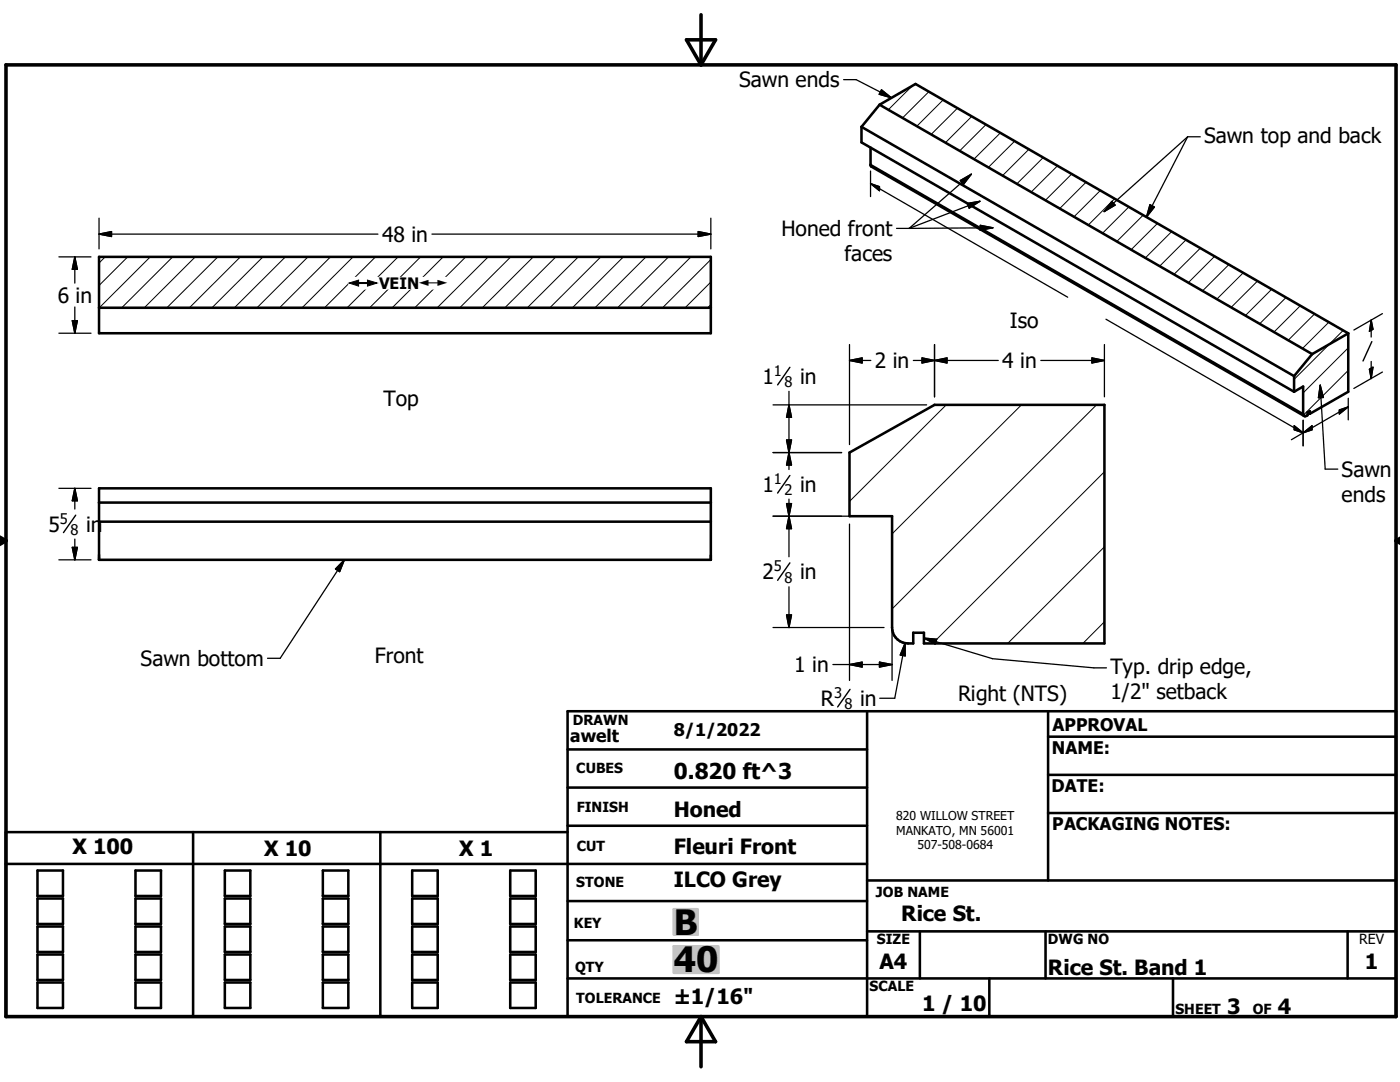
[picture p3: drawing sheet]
<svg xmlns="http://www.w3.org/2000/svg" width="279mm" height="216mm" viewBox="0 0 279 216" stroke-linecap="round" stroke-linejoin="round" font-family="sans-serif">
<g fill="none" stroke="#000" stroke-width=".51">
<path d="M171.9 25.3v3.1l86.4 49.8M171.9 25.3l86.4 49.7M173.7 29.5v3.5l.2 .3 86.4 49.7M175.5 20.9l-3.6 4.4M175.5 20.9l86.4 49.8M175.5 20.9l7.2-4.1 86.4 49.7M19.8 51.3h122.1v15.2h-122.1zM19.8 61.4h122.1M258.3 78.2l1.8-1.1v5.5a.48 .48 0 0 0 .3 .5 .48 .48 0 0 0 .6-.3v-.5M258.3 75v3.2M261.9 70.7l-3.6 4.3M269.1 66.5l-7.2 4.2"/>
<path d="M269.1 66.5v11.7l-7.7 4.4M19.8 97.4h122.1v14.3h-122.1zM169.5 90.3l17-9.5h33.9v47.6h-36v-2.1h-2.1v2.1a3.4 3.4 0 0 1-4.2-2.7l-.1-22.7h-8.5zM261 82.3l.4 .3M261 82.3l.4-.2v.5M19.8 104.1h122.1M19.8 100.3h122.1M113.3 149.5h59.7M113.3 157.2h59.7M173 141.9v61M209.2 147h69.4M209.2 154.6h69.4"/>
<path d="M209.2 141.9v33.8M1.2 172.4h171.8M7.5 173.7h5.1v5.1h-5.1zM7.5 179.3h5.1v5.1h-5.1zM27 173.7h5.1v5.1h-5.1zM27 179.3h5.1v5.1h-5.1zM38.5 166v36.9M44.9 173.7h5.1v5.1h-5.1zM44.9 179.3h5.1v5.1h-5.1zM64.4 173.7h5.1v5.1h-5.1zM64.4 179.3h5.1v5.1h-5.1zM75.9 166v36.9"/>
<path d="M82.3 173.7h5.1v5.1h-5.1zM82.3 179.3h5.1v5.1h-5.1zM101.8 173.7h5.1v5.1h-5.1zM101.8 179.3h5.1v5.1h-5.1zM113.3 166h-112.1v36.9h277.4v-61h-165.3v61M113.3 179.8h59.7M113.3 164.8h59.7M173 175.7h105.6M209.2 162.2h69.4M7.5 184.9h5.1v5.1h-5.1zM7.5 190.5h5.1v5h-5.1zM7.5 196h5.1v5.1h-5.1z"/>
<path d="M27 190.5h5.1v5h-5.1zM27 196h5.1v5.1h-5.1zM27 184.9h5.1v5.1h-5.1zM44.9 190.5h5.1v5h-5.1zM44.9 196h5.1v5.1h-5.1zM44.9 184.9h5.1v5.1h-5.1zM64.4 190.5h5.1v5h-5.1zM64.4 196h5.1v5.1h-5.1zM64.4 184.9h5.1v5.1h-5.1zM82.3 190.5h5.1v5h-5.1zM82.3 196h5.1v5.1h-5.1zM82.3 184.9h5.1v5.1h-5.1z"/>
<path d="M101.8 190.5h5.1v5h-5.1zM101.8 196h5.1v5.1h-5.1zM101.8 184.9h5.1v5.1h-5.1zM113.3 187.6h59.7M113.3 195.2h165.3M173 185.8h105.6M183.6 185.8v9.4M197.4 195.2v7.7M208.7 185.8v9.4M234.1 195.2v7.7M268.9 185.8v9.4"/>
</g>
<path d="M173.7 32.8l86.4 49.8" fill="none" stroke="#000" stroke-width=".36"/>
<g fill="none" stroke="#000" stroke-width=".2">
<path d="M182 17.2l-4.7 4.7M185.4 18.3l-5.3 5.2M188.2 19.9l-5.2 5.3M191.1 21.6l-5.3 5.2M193.9 23.2l-5.2 5.3M196.8 24.9l-5.3 5.2M199.7 26.5l-5.3 5.3M202.5 28.2l-5.3 5.2M205.4 29.8l-5.3 5.2M208.2 31.4l-5.3 5.3M211.1 33.1l-5.3 5.2M213.9 34.7l-5.3 5.3"/>
<path d="M216.7 36.4l-5.2 5.2M219.6 38l-5.3 5.3M222.4 39.7l-5.2 5.2M21 51.3l-1.2 1.2M25.5 51.3l-5.7 5.7M30 51.3l-10.2 10.1M34.5 51.3l-10.2 10.1M39 51.3l-10.2 10.1M43.5 51.3l-10.2 10.1M48 51.3l-10.2 10.1M52.5 51.3l-10.2 10.1M57 51.3l-10.2 10.1"/>
<path d="M61.5 51.3l-10.2 10.1M66 51.3l-10.2 10.1M70.5 51.3l-10.2 10.1M74.9 51.3l-10.1 10.1M79.4 51.3l-10.1 10.1M83.9 51.3l-10.1 10.1M88.4 51.3l-10.1 10.1M92.9 51.3l-10.1 10.1M97.4 51.3l-10.2 10.1M101.9 51.3l-10.1 10.1M106.4 51.3l-10.1 10.1M110.9 51.3l-10.1 10.1"/>
<path d="M115.4 51.3l-10.2 10.1M119.9 51.3l-10.2 10.1M124.4 51.3l-10.2 10.1M128.9 51.3l-10.2 10.1M133.4 51.3l-10.2 10.1M137.9 51.3l-10.2 10.1M141.9 56.3l-5.2 5.1M141.9 51.8l-9.7 9.6M225.3 41.3l-5.3 5.2M228.1 42.9l-5.2 5.3M231 44.6l-5.3 5.2M233.8 46.2l-5.2 5.3"/>
<path d="M236.7 47.9l-5.3 5.2M239.6 49.5l-5.3 5.3M242.4 51.1l-5.3 5.3M245.3 52.8l-5.3 5.2M248.1 54.4l-5.3 5.3M251 56.1l-5.3 5.2M253.8 57.7l-5.3 5.3M256.7 59.4l-5.3 5.2M141.9 60.8l-.7 .6M259.5 61l-5.3 5.3M262.4 62.6l-5.3 5.3M265.2 64.3l-5.3 5.2"/>
<path d="M268.1 65.9l-9.8 9.8M269.1 73.9l-9 8.9M269.1 69.4l-9 9M188.8 80.8l-19.3 19.3M203.9 80.8l-25.9 25.7M218.8 80.8l-40.8 40.7M220.4 94.1l-34.3 34.3M220.4 109.1l-19.3 19.3M220.4 124.1l-4.3 4.3"/>
</g>
<path d="M1.2 12.9h277.4v190h-277.4zM137 7.9h5.8l-2.9 5zM139.9 2.9v10M-.1 107.9h1.3M-.1 107.2l1.3 .7M1.2 107.9l-1.2 .7M278.6 107.9h.8M278.6 107.9l.8 .5M279.4 107.4l-.8 .5M139.9 202.9v10M139.9 202.9l2.9 5h-5.8z" fill="none" stroke="#000" stroke-width=".71"/>
<g fill="#c0c0c0" stroke="#c0c0c0" stroke-width=".51">
<path d="M134.5 188.8h8.9v5.3z"/>
<path d="M134.5 188.8l8.9 5.3h-8.9z"/>
<path d="M134.5 181.4h4.7v5.1z"/>
<path d="M134.5 181.4l4.7 5.1h-4.7z"/>
</g>
<g fill="none" stroke="#000" stroke-width=".25">
<path d="M168.4 15.9h2.5l7 3.6M175.9 17.9l2 1.6-2.4-.7zM173.7 36.6l1.8 .6v.9zM173.7 36.6l39.4 22.7M173.7 34.1v5.1M191.6 36l2.3-1.2-1.6 2zM193.9 34.8l-12.5 10.8M237 27.3l-16.6 14.9M237 27.3l-8.2 16M237 27.3h2.5M11.8 51.3h6.4M14.9 51.3v5.2"/>
<path d="M14.9 51.3l.5 2.4h-1zM19.8 46.7h55.6M19.8 46.7l2.5-.5v1zM19.8 43.5v6.2M86.2 46.7h55.7M139.3 46.2l2.6 .5-2.6 .5zM141.9 43.5v6.2M178.9 45.6h2.5M193 40.6l2.6-.4-2.2 1.3zM195.6 40.2l-14.2 5.4M195.6 45l2.6 .4-2.6 .6zM198.2 45.4l-16.8 .2"/>
<path d="M221.9 40.2l.6 .7-2.1 1.3zM229.5 40.8l.9 .5-1.6 2zM11.8 66.5h6.4M14.4 64h1l-.5 2.5zM14.9 61.3v5.2M157.5 78.1v15.6M169.5 71.9l2.6-.5v1zM169.5 68.8v19.9M169.5 71.9h4.3M182.3 71.9h16.9M184 71.4l5 1v-1l-5 1zM186.5 68.8v10.4"/>
<path d="M207.7 71.9h12.7M217.9 71.4l2.5 .5-2.5 .5zM220.4 68.8v10.4M220.7 63.7l39.4 22.7M263.5 76.9l1 16.7h2.5M263.5 76.9l.6 2.4-1 .1zM269.1 79.5v4.3M273.3 73.7l.7-.4-.3 2.2zM273.7 63.9v3.4M273.7 72.1v3.4M273.7 63.9l.3 1.8-.7 .4zM275.9 62.6l-5.7 3.3"/>
<path d="M275.9 74.2l-5.7 3.3M11.8 97.4h6.4M14.9 97.4v4.2M14.9 97.4l.5 2.5h-1zM154.3 90.3h13.7M154.3 80.8h30.6M157 87.8h1l-.5 2.5zM157.5 99.6v11.5M157.5 90.3l.5 2.5h-1zM157.5 80.8l.5 2.5h-1zM258.3 84.9l1.8 1.5-1.8-.6zM260.1 83.9v5.1"/>
<path d="M260.1 86.4l1.7-1.5v.9zM260.1 86.4l-2.4 1.3M267.3 81.8l1.8-.6-1.8 1.4zM269.1 81.2l-9 5.2M11.8 111.7h6.4M14.4 109.2h1l-.5 2.5zM14.9 107.6v4.1M68.7 111.7l-12.8 19.7h-2.5M68.7 111.7l-.9 2.4-.8-.6zM154.3 103h22.1M157 100.5h1l-.5 2.5zM157.5 117.1v8.1"/>
<path d="M157.5 103l.5 2.5h-1zM169.5 104.6v31.2M178 104.6v31.2M154.3 125.2h22.1M157 122.7h1l-.5 2.5zM166.2 132.6h11.8M169.5 132.6l2.6-.5v1zM175.5 132.1l2.5 .5-2.5 .5zM180.6 128.3l-2 11h-3M180.6 128.3l.1 2.6-1-.2zM184.4 127.3l13.7 4.1 20.2 1.9h2.5M184.4 127.3l2.5 .3-.3 .9z"/>
</g>
<g fill="#000" stroke="#000" stroke-width=".25">
<path d="M175.9 17.9l2 1.6-2.4-.7zM173.7 36.6l1.8 .6v.9zM191.6 36l2.3-1.2-1.6 2zM14.9 51.3l.5 2.4h-1zM19.8 46.7l2.5-.5v1zM139.3 46.2l2.6 .5-2.6 .5zM193 40.6l2.6-.4-2.2 1.3zM195.6 45l2.6 .4-2.6 .6zM221.9 40.2l.6 .7-2.1 1.3zM229.5 40.8l.9 .5-1.6 2zM14.4 64h1l-.5 2.5zM169.5 71.9l2.6-.5v1z"/>
<path d="M184 71.4l2.5 .5-2.5 .5zM186.5 71.9l2.5-.5v1zM217.9 71.4l2.5 .5-2.5 .5zM263.5 76.9l.6 2.4-1 .1zM273.3 73.7l.7-.4-.3 2.2zM273.7 63.9l.3 1.8-.7 .4zM14.9 97.4l.5 2.5h-1zM157 87.8h1l-.5 2.5zM157.5 90.3l.5 2.5h-1zM157.5 80.8l.5 2.5h-1zM258.3 84.9l1.8 1.5-1.8-.6zM260.1 86.4l1.7-1.5v.9z"/>
<path d="M267.3 81.8l1.8-.6-1.8 1.4zM14.4 109.2h1l-.5 2.5zM68.7 111.7l-.9 2.4-.8-.6zM157 100.5h1l-.5 2.5zM157.5 103l.5 2.5h-1zM157 122.7h1l-.5 2.5zM169.5 132.6l2.6-.5v1zM175.5 132.1l2.5 .5-2.5 .5zM180.6 128.3l.1 2.6-1-.2zM184.4 127.3l2.5 .3-.3 .9z"/>
</g>
<path d="M157.6 73.3l-2.4 3.5M273.8 68.2l-1.8 3.8M157.6 94.9l-2.4 3.5M15.1 102.8l-2.4 3.5M157.6 112.3l-2.4 3.5M169.6 137.6l-2.4 3.5" fill="none" stroke="#000" stroke-width=".28"/>
<g fill="#fff" stroke="#fff" stroke-width=".25">
<path d="M69.6 55.4h20.1v2.3z"/>
<path d="M69.6 55.4l20.1 2.3h-20.1z"/>
</g>
<g font-size="7">
<text x="134.5" y="186.5">B</text>
<text x="134.5" y="194">40</text>
</g>
<text font-size="4.4" x="134.5" y="155.5">0.820 ft^3</text>
<g font-size="4.2">
<text x="147.5" y="17.4">Sawn ends</text>
<text x="240.3" y="28.5">Sawn top and back</text>
<text x="156" y="47.2">Honed front</text>
<text x="76.2" y="48.3">48 in</text>
<text x="168.5" y="52.2">faces</text>
<text x="11.5" y="60.4">6 in</text>
<text x="201.5" y="65.5">Iso</text>
<text x="152.1" y="76.6">1</text>
<text x="159.7" y="76.6">in</text>
<text x="174.6" y="73.5">2 in</text>
<text x="200" y="73.5">4 in</text>
<text x="76.5" y="81.1">Top</text>
<text x="267.8" y="95.1">Sawn</text>
<text x="152.1" y="98.2">1</text>
<text x="159.7" y="98.2">in</text>
<text x="267.8" y="100.2">ends</text>
<text x="9.7" y="106.1">5</text>
<text x="17.2" y="106.1">in</text>
<text x="152.1" y="115.6">2</text>
<text x="159.7" y="115.6">in</text>
<text x="28.1" y="132.9">Sawn bottom</text>
<text x="74.8" y="132.3">Front</text>
<text x="158.5" y="134.1">1 in</text>
<text x="221.6" y="134.4">Typ. drip edge,</text>
<text x="163.8" y="140.8">R</text>
<text x="171.7" y="140.8">in</text>
<text x="191.2" y="139.9">Right (NTS)</text>
<text x="221.6" y="139.4">1/2&quot; setback</text>
<text x="134.4" y="163.1">Honed</text>
<text x="14.5" y="170.5">X 100</text>
<text x="52.7" y="170.9">X 10</text>
<text x="91.7" y="170.9">X 1</text>
<text x="134.4" y="170.3">Fleuri Front</text>
<text x="134.4" y="176.9">ILCO Grey</text>
<text x="179.9" y="183.7">Rice St.</text>
<text x="175.5" y="193.3">A4</text>
<text x="209.1" y="194.6">Rice St. Band 1</text>
<text x="272.4" y="193.3">1</text>
<text x="134.4" y="200.3">±1/16&quot;</text>
<text x="184" y="201.7">1 / 10</text>
<text x="244.9" y="202.3">3</text>
<text x="255" y="202.3">4</text>
</g>
<g font-size="3.5">
<text x="113.8" y="148">awelt</text>
<text x="134.5" y="146.9">8/1/2022</text>
<text x="210.1" y="145.8">APPROVAL</text>
<text x="209.9" y="150.4">NAME:</text>
<text x="209.8" y="158.1">DATE:</text>
<text x="210" y="165.6">PACKAGING NOTES:</text>
</g>
<text font-size="3.1" x="75.6" y="57.7">VEIN</text>
<g font-size="2.9">
<text x="154.4" y="75.1">1</text>
<text x="156.5" y="77.3">8</text>
<text x="154.4" y="96.6">1</text>
<text x="156.5" y="98.8">2</text>
<text x="11.9" y="104.5">5</text>
<text x="14.1" y="106.7">8</text>
<text x="154.4" y="114">5</text>
<text x="156.5" y="116.2">8</text>
<text x="166.5" y="139.3">3</text>
<text x="168.5" y="141.5">8</text>
</g>
<g font-size="2.8">
<text x="114.3" y="144.6">DRAWN</text>
<text x="115" y="154.3">CUBES</text>
<text x="115.1" y="162">FINISH</text>
<text x="115.1" y="169.8">CUT</text>
<text x="115" y="177.1">STONE</text>
<text x="174.8" y="178.9">JOB NAME</text>
<text x="114.6" y="185.3">KEY</text>
<text x="175" y="188.4">SIZE</text>
<text x="209.1" y="188.4">DWG NO</text>
<text x="271.3" y="188.4">REV</text>
<text x="114.8" y="193.9">QTY</text>
<text x="173.5" y="197.8">SCALE</text>
<text x="115" y="200.2">TOLERANCE</text>
<text x="234.6" y="202.3">SHEET</text>
<text x="250" y="202.3">OF</text>
</g>
<g font-size="2.5">
<text x="69.7" y="57.7">#</text>
<text x="83.6" y="57.7">#</text>
</g>
<g font-size="2.4">
<text x="178.9" y="163.6">820 WILLOW STREET</text>
<text x="178.9" y="166.5">MANKATO, MN 56001</text>
<text x="183.1" y="169.5">507-508-0684</text>
</g>
</svg>
